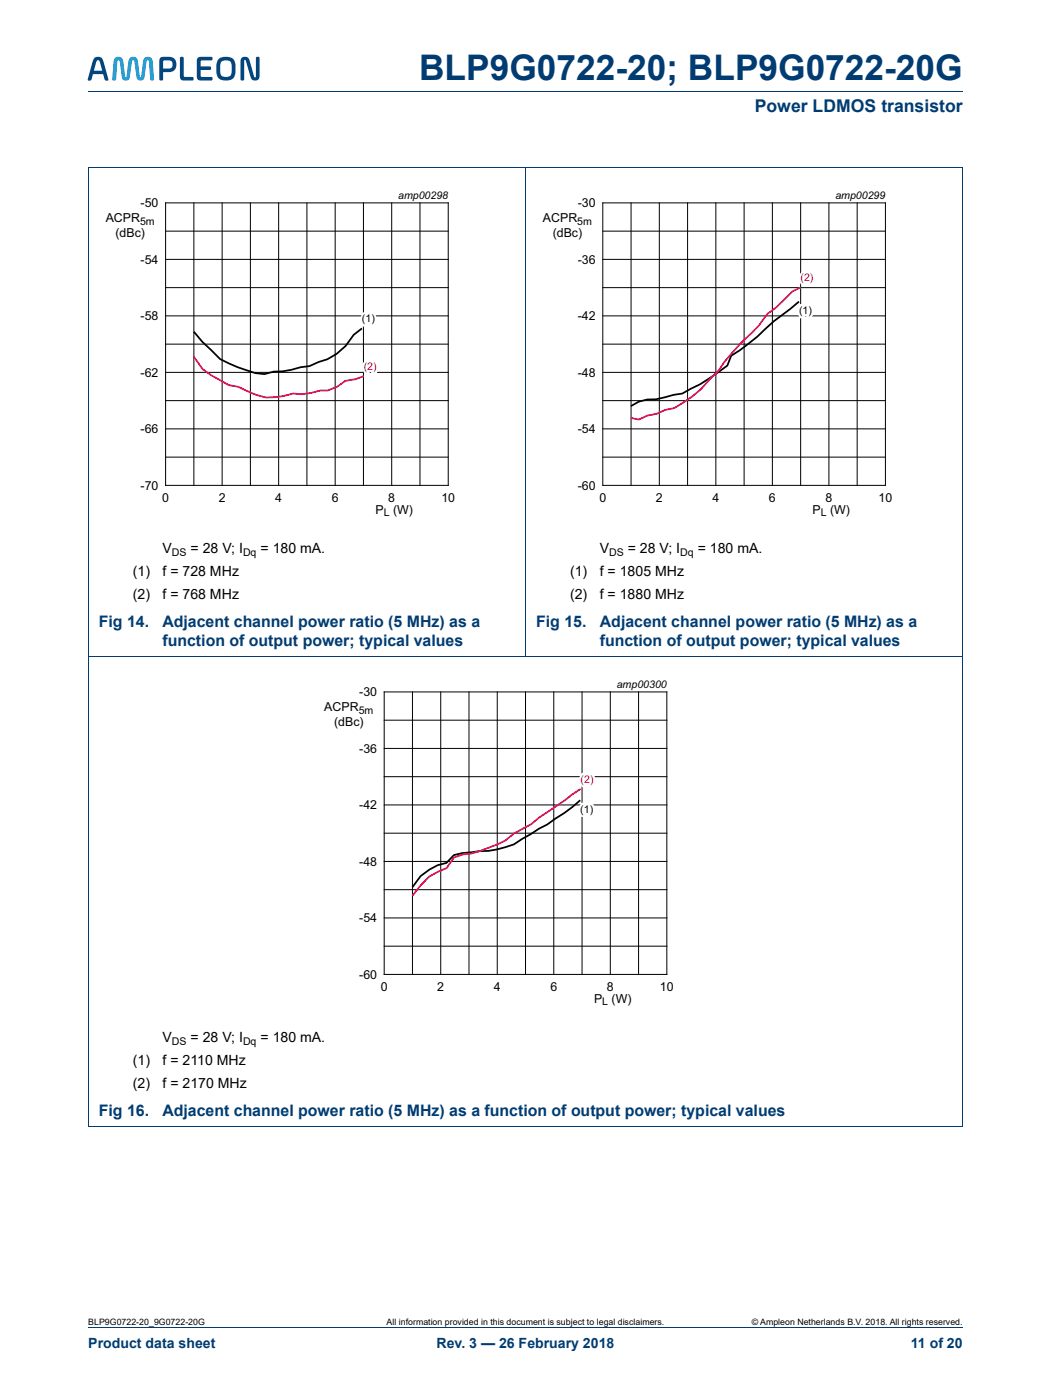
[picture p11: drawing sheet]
<svg xmlns="http://www.w3.org/2000/svg" width="210mm" height="280mm" viewBox="0 0 210 280" stroke-linecap="round" stroke-linejoin="round" font-family="sans-serif">
<path d="M17.6 18.3h174.7M17.6 265.3h174.7" fill="none" stroke="#003c72" stroke-width=".2"/>
<g fill="#00467e">
<path d="M36 11.5l.3-.1 .4 .1v3.8l1.9 .2-.1 .6h-1.7a.71 .71 0 0 1-.9-.8z"/>
<path d="M39.5 11.5l.6-.1h2l.3 .1-.1 .5-1.9 .1-.3 .1v1.1h1.9l.2 .4-.2 .3h-1.9v1.1l.3 .3h1.9l.1 .6-.3 .1h-2a.71 .71 0 0 1-.8-.8v-3.1z"/>
<path d="M19.4 12.1l-.7 2h1.7l-.5-1.9-.1-.1zM18.8 11.6a1.15 1.15 0 0 1 1.3-.2 1.15 1.15 0 0 1 .6 1.2l.9 3.2v.3l-.7-.1-.3-1.2h-2l-.4 1.2-.6 .1-.1-.3 .9-3.2z"/>
<path d="M32.6 12.2v1.5h1a.82 .82 0 0 0 .9-.8 .82 .82 0 0 0-.9-.8zM32 11.5a3.4 3.4 0 0 1 2.9 .2 1.59 1.59 0 0 1 .2 1.8 1.59 1.59 0 0 1-1.5 .9h-1l-.1 1.6-.4 .1-.3-.1v-3.8z"/>
<path d="M44.2 12.3a3.2 3.2 0 0 0 .1 2.9 1.19 1.19 0 0 0 1.4 .1 1.19 1.19 0 0 0 .6-1.1 2.2 2.2 0 0 0-.4-2l-1.1-.1zM43.6 11.8a2.36 2.36 0 0 1 3.2 .3 4.5 4.5 0 0 1-.2 3.5 2.35 2.35 0 0 1-3.2-.3 4.5 4.5 0 0 1 .2-3.5z"/>
</g>
<path d="M23.1 11.5a1 1 0 0 1 1 0 1 1 0 0 1 .5 .9l.4 2.8 .1 .3 .2-.3 .3-2.8a.97 .97 0 0 1 1-1 .97 .97 0 0 1 1 1l.3 2.8 .2 .3 .1-.3 .4-2.8a.98 .98 0 0 1 .9-1 .98 .98 0 0 1 1 1l.3 3.6-.5 .1-.3-.1-.2-3.6-.3-.4-.2 .4-.4 2.9a.8 .8 0 0 1-.8 .8 .8 .8 0 0 1-.8-.8l-.4-2.9-.3-.4-.3 .4-.4 2.9a.8 .8 0 0 1-.8 .8 .8 .8 0 0 1-.8-.8l-.4-2.9-.2-.4-.3 .4-.2 3.6-.4 .1-.4-.1 .3-3.6z" fill="#00a5e3"/>
<path d="M48.2 11.6a1.01 1.01 0 0 1 1.1-.2 1.01 1.01 0 0 1 .6 .9l.9 3 .1 .2 .2-.2v-3.8l.3-.2 .4 .2v3.6a.94 .94 0 0 1-.9 1 .94 .94 0 0 1-.9-1l-.9-3-.2-.1-.1 .1-.1 3.9-.3 .1-.3-.1-.1-3.7z" fill="#00467e"/>
<path d="M105 33.5v97.7M17.6 131.2h174.7M17.6 225.1h174.7M17.6 225v-191.5h174.7v191.5" fill="none" stroke="#003c72" stroke-width=".2"/>
<g fill="none" stroke="#000" stroke-width=".2">
<path d="M33.1 40.5h56.4v56.5h-56.4zM33.1 57.5h56.4M33.1 51.8h56.4M33.1 46.2h56.4M38.7 40.5v56.5M44.4 40.5v56.5M50 40.5v56.5M55.7 40.5v56.5M61.3 40.5v56.5M66.9 40.5v56.5M72.6 40.5v56.5M78.2 40.5v56.5"/>
<path d="M83.9 40.5v56.5M120.4 40.5h56.4v56.5h-56.4zM120.4 57.5h56.4M120.4 51.8h56.4M120.4 46.2h56.4M126 40.5v56.5M131.7 40.5v56.5M137.3 40.5v56.5M143 40.5v56.5M148.6 40.5v56.5M154.3 40.5v56.5M159.9 40.5v56.5"/>
<path d="M165.5 40.5v56.5M171.2 40.5v56.5M33.1 74.4h56.4M33.1 68.8h56.4M33.1 63.1h56.4M120.4 74.4h56.4M120.4 68.8h56.4M120.4 63.1h56.4M33.1 91.3h56.4M33.1 85.7h56.4M33.1 80.1h56.4M120.4 91.3h56.4"/>
<path d="M120.4 85.7h56.4M120.4 80.1h56.4M76.7 138.3h56.5v56.4h-56.5zM82.4 138.3v56.4M88 138.3v56.4M93.7 138.3v56.4M99.3 138.3v56.4M105 138.3v56.4M110.6 138.3v56.4M116.2 138.3v56.4M121.9 138.3v56.4M127.5 138.3v56.4"/>
<path d="M76.7 155.2h56.5M76.7 149.6h56.5M76.7 143.9h56.5M76.7 177.8h56.5M76.7 172.1h56.5M76.7 166.5h56.5M76.7 160.8h56.5M76.7 189.1h56.5M76.7 183.4h56.5"/>
</g>
<path d="M72.3 65.6l-1.7 1.3a11 11 0 0 1-7 5.4l-1.8 .9-1.8 .2-1.8 .5-1.8 .3-1.7 .1-1.9 .5-1.8-.2a33.9 33.9 0 0 1-7-2.9l-3.6-3.4-1.7-2M159.6 60.3l-1.8 1.4a39.7 39.7 0 0 0-6.5 5.6l-3.5 2.7-1.8 1.1-.7 1.9a51.1 51.1 0 0 1-9 5.6l-1.8 .3-3.5 .9h-1.8l-1.6 .5-1.6 .8M115.9 159.9l-3.2 2.6-3.4 2.3-1.7 .8-5 3.1a18.4 18.4 0 0 1-6.8 1.4l-3.5 .4-1.6 .4-1.5 1.5a10 10 0 0 0-6.8 4.9" fill="none" stroke="#000" stroke-width=".35"/>
<path d="M159.9 57.4l-1.7 .9-3.3 3.2-1.7 1.2-1.7 2.4a64.6 64.6 0 0 0-6.8 7.2l-1.2 1.7-1.8 1.8a22.9 22.9 0 0 1-7 5.7l-1.9 .4-1.7 .8-1.7 .3-1.8 .8-1.6-.3M38.7 71.3l1.8 2.5 1.7 1.2 3.5 2 1.9 .3 1.8 .9a9.1 9.1 0 0 0 7.2 .9l1.9-.5 1.8 .2 1.8-.3 1.8-.5h1.6l1.9-.7 1.6-1.2 1.9-.3 1.7-.6M116 157.7l-8.3 5.7-1.6 1.3-3.5 1.9-1.7 1.4-1.6 .8a21.5 21.5 0 0 1-6.8 1.9l-1.8 .7-1.5 2.1-3.5 1.7-1.7 1.7-1.7 2.1" fill="none" stroke="#e40053" stroke-width=".35"/>
<text font-size="7" fill="#003c72" x="83.7" y="16">BLP9G0722-20; BLP9G0722-20G</text>
<text font-size="3.5" fill="#003c72" x="150.7" y="22.4">Power LDMOS transistor</text>
<g font-size="3.2" fill="#003c72">
<text x="19.7" y="125.2">Fig 14.</text>
<text x="32.4" y="125.2">Adjacent channel power ratio (5 MHz) as a</text>
<text x="107.1" y="125.2">Fig 15.</text>
<text x="119.8" y="125.2">Adjacent channel power ratio (5 MHz) as a</text>
<text x="32.4" y="129.1">function of output power; typical values</text>
<text x="119.8" y="129.1">function of output power; typical values</text>
<text x="19.7" y="222.9">Fig 16.</text>
<text x="32.4" y="222.9">Adjacent channel power ratio (5 MHz) as a function of output power; typical values</text>
</g>
<g font-size="2.8">
<text x="32.4" y="110.5">V</text>
<text x="38.1" y="110.5">= 28 V; I</text>
<text x="52" y="110.5">= 180 mA.</text>
<text x="119.8" y="110.5">V</text>
<text x="125.4" y="110.5">= 28 V; I</text>
<text x="139.3" y="110.5">= 180 mA.</text>
<text x="26.5" y="115.1">(1)</text>
<text x="26.5" y="119.7">(2)</text>
<text x="32.5" y="115.1">f = 728 MHz</text>
<text x="32.5" y="119.7">f = 768 MHz</text>
<text x="113.9" y="115.1">(1)</text>
<text x="113.9" y="119.7">(2)</text>
<text x="119.8" y="115.1">f = 1805 MHz</text>
<text x="119.8" y="119.7">f = 1880 MHz</text>
<text x="32.4" y="208.2">V</text>
<text x="38.1" y="208.2">= 28 V; I</text>
<text x="52" y="208.2">= 180 mA.</text>
<text x="26.5" y="212.8">(1)</text>
<text x="32.5" y="212.8">f = 2110 MHz</text>
<text x="26.5" y="217.4">(2)</text>
<text x="32.5" y="217.4">f = 2170 MHz</text>
</g>
<g font-size="2.8" fill="#003c72">
<text x="17.6" y="269.3">Product data sheet</text>
<text x="87.2" y="269.3">Rev. 3 — 26 February 2018</text>
<text x="181.9" y="269.3">11 of 20</text>
</g>
<g font-size="2.5">
<text x="28.1" y="41.4">-50</text>
<text x="115.4" y="41.4">-30</text>
<text x="21.1" y="44.4">ACPR</text>
<text x="23.1" y="47.4">(dBc)</text>
<text x="108.4" y="44.4">ACPR</text>
<text x="110.4" y="47.4">(dBc)</text>
<text x="28.1" y="52.7">-54</text>
<text x="115.4" y="52.7">-36</text>
<text x="28.1" y="64">-58</text>
<text x="115.4" y="64">-42</text>
<text x="28.1" y="75.3">-62</text>
<text x="115.4" y="75.3">-48</text>
<text x="28.1" y="86.6">-66</text>
<text x="115.4" y="86.6">-54</text>
<text x="28.1" y="97.9">-70</text>
<text x="32.4" y="100.4">0</text>
<text x="43.7" y="100.4">2</text>
<text x="55" y="100.4">4</text>
<text x="66.3" y="100.4">6</text>
<text x="77.5" y="100.4">8</text>
<text x="88.1" y="100.4">10</text>
<text x="115.4" y="97.9">-60</text>
<text x="119.7" y="100.4">0</text>
<text x="131" y="100.4">2</text>
<text x="142.3" y="100.4">4</text>
<text x="153.6" y="100.4">6</text>
<text x="164.9" y="100.4">8</text>
<text x="175.5" y="100.4">10</text>
<text x="75" y="102.6">P</text>
<text x="78.5" y="102.6">(W)</text>
<text x="162.3" y="102.6">P</text>
<text x="165.8" y="102.6">(W)</text>
<text x="64.8" y="142.1">ACPR</text>
<text x="71.8" y="139.1">-30</text>
<text x="66.7" y="145.1">(dBc)</text>
<text x="71.8" y="150.4">-36</text>
<text x="71.8" y="161.7">-42</text>
<text x="71.8" y="173">-48</text>
<text x="71.8" y="184.3">-54</text>
<text x="71.8" y="195.6">-60</text>
<text x="76" y="198.1">0</text>
<text x="87.3" y="198.1">2</text>
<text x="98.6" y="198.1">4</text>
<text x="109.9" y="198.1">6</text>
<text x="118.6" y="200.4">P</text>
<text x="121.2" y="198.1">8</text>
<text x="122.1" y="200.4">(W)</text>
<text x="131.8" y="198.1">10</text>
</g>
<g font-size="2.1">
<text x="79.5" y="39.7">amp00298</text>
<text x="166.8" y="39.7">amp00299</text>
<text x="28" y="44.9">5m</text>
<text x="115.3" y="44.9">5m</text>
<text x="72.3" y="64.4">(1)</text>
<text x="159.6" y="62.7">(1)</text>
<text x="76.6" y="103.1">L</text>
<text x="163.9" y="103.1">L</text>
<text x="34.3" y="111">DS</text>
<text x="48.5" y="111">Dq</text>
<text x="121.6" y="111">DS</text>
<text x="135.9" y="111">Dq</text>
<text x="123.2" y="137.5">amp00300</text>
<text x="71.6" y="142.6">5m</text>
<text x="115.9" y="162.4">(1)</text>
<text x="120.3" y="200.9">L</text>
<text x="34.3" y="208.7">DS</text>
<text x="48.5" y="208.7">Dq</text>
</g>
<text font-size="2.1" fill="#fff" x="159.9" y="56.2">(2)</text>
<g font-size="2.1" fill="#e40053">
<text x="72.6" y="73.9">(2)</text>
<text x="116" y="156.4">(2)</text>
</g>
<g font-size="1.8">
<text x="17.6" y="264.7">BLP9G0722-20_9G0722-20G</text>
<text x="77.2" y="264.7">All information provided in this document is subject to legal disclaimers.</text>
<text x="150.1" y="264.7">© Ampleon Netherlands B.V. 2018. All rights reserved.</text>
</g>
</svg>
